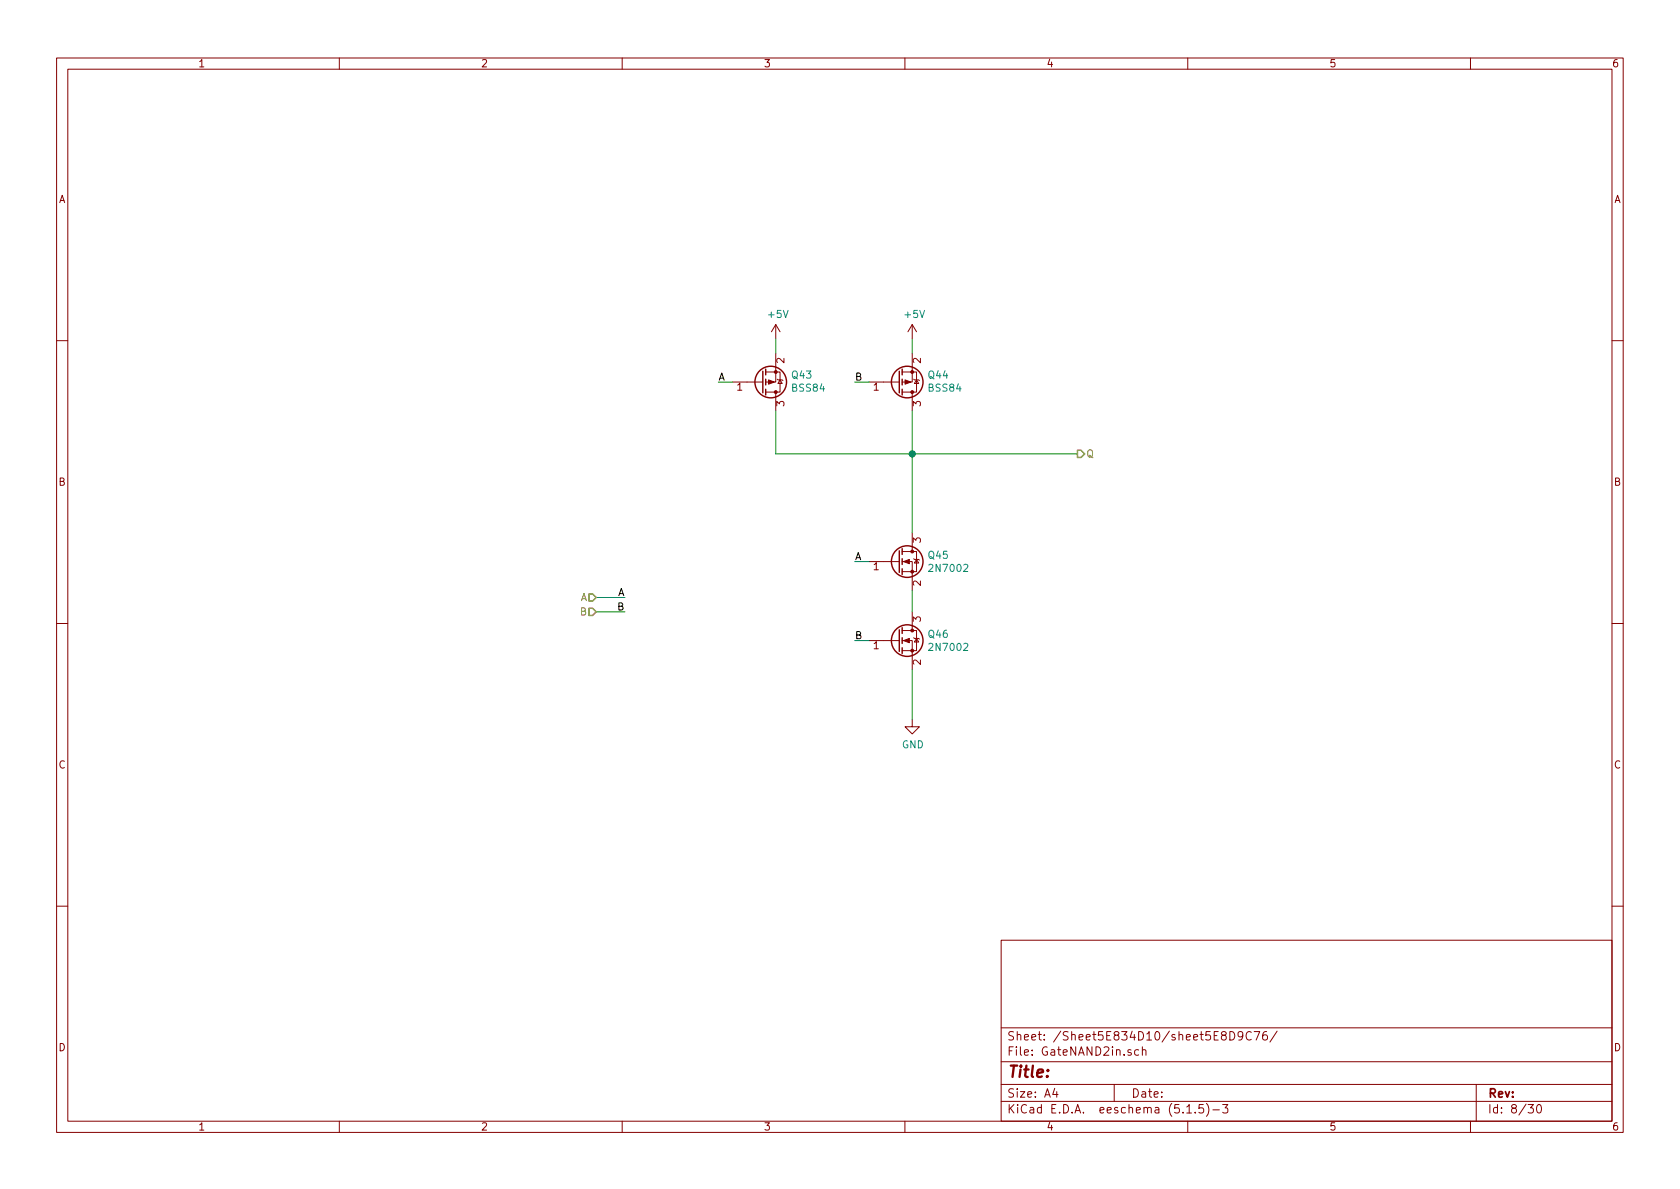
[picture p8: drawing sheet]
<svg xmlns="http://www.w3.org/2000/svg" width="297mm" height="210mm" viewBox="0 0 297 210" stroke-linecap="round" stroke-linejoin="round" font-family="sans-serif">
<g fill="none" stroke="#840000" stroke-width=".18">
<path d="M10 10.3h277v189.9h-277zM12 12.2h273v186.1h-273zM60 10.3v1.9M110 10.3v1.9M160 10.3v1.9M210 10.3v1.9M260 10.3v1.9M137.2 57.4l-.8 1.3M137.2 57.4v2.5M137.2 57.4l.7 1.3M161.3 57.4v2.5M161.3 57.4l-.8 1.3"/>
<path d="M161.3 57.4l.8 1.3M10 60.2h2M129.5 67.6h5.4M135.4 65.8h2.5v3.5h-2.5M137.2 62.5v5.1h-1.8M137.2 69.3v3.3M137.4 67.1l.1 .1h.8l.1 .1M137.9 67.2l.4 .6h-.8zM153.7 67.6h5.3M159.5 65.8h2.6v3.5h-2.6M161.3 62.5v5.1h-1.8M161.3 69.3v3.3"/>
<path d="M161.5 67.1l.2 .1h.7l.2 .1M162.1 67.2l.3 .6h-.7zM285 60.2h2M153.7 99.3h5.3M159.5 99.3h1.8v5.1M159.5 97.5h2.6v3.6h-2.6M161.3 94.2v3.3M161.5 98.8l.2 .1h.7l.2 .2M162.1 98.9l.3 .7h-.7zM10 110.3h2M153.7 113.3h5.3M159.5 113.3h1.8v5.1"/>
<path d="M159.5 111.5h2.6v3.6h-2.6M161.3 108.2v3.3M161.5 112.8l.2 .1h.7l.2 .1M162.1 112.9l.3 .6h-.7zM285 110.3h2M161.3 127.2v1.3h1.3l-1.3 1.3-1.3-1.3h1.3M10 160.2h2M177 166.3h108v32h-108zM285 160.2h2M60 198.3v1.9M110 198.3v1.9M160 198.3v1.9"/>
<path d="M177 194.8h108M177 191.8h108M177 187.8h108M177 181.8h108M186.5 192.5l-.4 1h1M186.8 193v1M197 191.8v3M201.3 185.7l-.4-.1-.3 .3 .1 .6 .2 .1 .4-.1M202 185.7l.2-.1 .3 .1 .1 .9M202 185.1v1.5M209.8 195.8l.5-.5v1.5M209.8 196.8h.9"/>
<path d="M210 198.3v1.9M211.3 196.7v.1M212.8 195.3h-.8v.7l.2-.1 .5 .1 .1 .2v.5l-.3 .1-.5-.1M213.3 195.1a1.71 1.71 0 0 1 0 2.3M214.5 196.3h1.1M216.2 195.3h.9l-.5 .6 .4 .1v.7l-.2 .1-.6-.1M217.4 182.4a.76 .76 0 0 1 .9 .8 .76 .76 0 0 1-.9 .7zM219.7 183.1l-.1 .2a.48 .48 0 0 1-.7-.1v-.6a.48 .48 0 0 1 .7-.1l.1 .1a1.19 1.19 0 0 1-.2 1.2l-.5 .1M221.2 182.6a.59 .59 0 0 0-.7 0 .59 .59 0 0 0-.2 .7 .56 .56 0 0 0 .3 .5 .56 .56 0 0 0 .6 0M221.7 182.4h1l-.6 1.5M224 182.4a.59 .59 0 0 0-.8 .7l.1 .7 .2 .1 .5-.1 .1-.5-.1-.2-.5-.1-.3 .3M225.8 182.3l-1.3 2"/>
<path d="M260 198.3v1.9M261 191.8v6.5M270.2 195.3h.9l-.5 .6 .4 .1v.7l-.2 .1-.6-.1M271.8 195.5l.4-.2a.94 .94 0 0 1 0 1.5 .79 .79 0 0 1-.4-1.3z"/>
</g>
<g fill="none" stroke="#840000" stroke-width=".25">
<path d="M134.9 65.7v3.8M135.4 65.3v1M135.4 67.1v1M135.4 68.8v1M159 65.7v3.8M159.5 65.3v1M159.5 67.1v1M159.5 68.8v1M159 97.4v3.8M159.5 97v1M159.5 98.8v1M159 111.4v3.8"/>
<path d="M159.5 100.6v1M159.5 111v1M159.5 112.8v1M159.5 114.5v1.1"/>
<circle cx="136.3" cy="67.6" r="2.79"/>
<circle cx="160.4" cy="67.6" r="2.79"/>
<circle cx="160.4" cy="99.3" r="2.79"/>
<circle cx="160.4" cy="113.3" r="2.79"/>
</g>
<g fill="#840000" stroke="#840000" stroke-width=".18">
<path d="M160 67.2l1 .4-1 .3z"/>
<path d="M135.9 67.2l1 .4-1 .3z"/>
<path d="M159.8 99.3l1-.4v.8z"/>
<path d="M159.8 113.3l1-.4v.8z"/>
<circle cx="161.3" cy="65.8" r=".25"/>
<circle cx="161.3" cy="69.3" r=".25"/>
<circle cx="137.2" cy="65.8" r=".25"/>
<circle cx="137.2" cy="69.3" r=".25"/>
<circle cx="161.3" cy="101.1" r=".25"/>
<circle cx="161.3" cy="97.5" r=".25"/>
<circle cx="161.3" cy="115.1" r=".25"/>
<circle cx="161.3" cy="111.5" r=".25"/>
</g>
<path d="M137.2 59.9v2.6M161.3 59.9v2.6M127 67.6h2.5M137.2 72.6v7.7h53.3M151.1 67.6h2.6M161.3 72.6v21.6M151.1 99.3h2.6M105.4 108.2h5.1M105.4 105.7h5.1M151.1 113.3h2.6M161.3 104.4v3.8M161.3 118.4v8.8" fill="none" stroke="#008400" stroke-width=".18"/>
<path d="M190.5 79.6h.6l.7 .7-.7 .6h-.6zM104.1 107.6h.7l.6 .6-.6 .6h-.7zM104.1 105h.7l.6 .7-.6 .6h-.7z" fill="none" stroke="#848400" stroke-width=".25"/>
<circle cx="161.3" cy="80.3" r=".51" fill="#008400" stroke="#008400" stroke-width=".25"/>
<text font-size="2.8" fill="#840000" x="178" y="190.5">Title:</text>
<g font-size="2.1" fill="#840000">
<text x="178" y="184">Sheet: /Sheet5E834D10/sheet5E8D9C76/</text>
<text x="178" y="186.7">File: GateNAND2in.sch</text>
<text x="178" y="196.9">KiCad E.D.A. eeschema (5.1.5)-3</text>
<text x="178" y="194.1">Size: A4</text>
<text x="200" y="194.1">Date:</text>
<text x="263" y="194.1">Rev:</text>
<text x="263" y="196.9">Id: 8/30</text>
</g>
<g font-size="1.8" fill="#840000">
<text x="35" y="11.9">1</text>
<text x="85" y="11.9">2</text>
<text x="135" y="11.9">3</text>
<text x="185" y="11.9">4</text>
<text x="235" y="11.9">5</text>
<text x="285" y="11.9">6</text>
<text x="10.4" y="35.9">A</text>
<text x="285.4" y="35.9">A</text>
<text x="138.7" y="64.2" transform="rotate(-90 138.7 64.2)">2</text>
<text x="162.8" y="64.2" transform="rotate(-90 162.8 64.2)">2</text>
<text x="130.3" y="69.1">1</text>
<text x="138.7" y="71.9" transform="rotate(-90 138.7 71.9)">3</text>
<text x="154.5" y="69.1">1</text>
<text x="162.8" y="71.9" transform="rotate(-90 162.8 71.9)">3</text>
<text x="10.4" y="85.9">B</text>
<text x="285.4" y="85.9">B</text>
<text x="162.8" y="96" transform="rotate(-90 162.8 96)">3</text>
<text x="154.5" y="100.8">1</text>
<text x="162.8" y="103.6" transform="rotate(-90 162.8 103.6)">2</text>
<text x="162.8" y="110" transform="rotate(-90 162.8 110)">3</text>
<text x="154.5" y="114.8">1</text>
<text x="162.8" y="117.6" transform="rotate(-90 162.8 117.6)">2</text>
<text x="10.4" y="135.9">C</text>
<text x="285.4" y="135.9">C</text>
<text x="10.4" y="185.9">D</text>
<text x="285.4" y="185.9">D</text>
<text x="35" y="199.9">1</text>
<text x="85" y="199.9">2</text>
<text x="135" y="199.9">3</text>
<text x="185" y="199.9">4</text>
<text x="235" y="199.9">5</text>
<text x="285" y="199.9">6</text>
</g>
<g font-size="1.8" fill="#008484">
<text x="135.9" y="56.2">+5V</text>
<text x="160.1" y="56.2">+5V</text>
<text x="140.1" y="66.9">Q43</text>
<text x="140.1" y="69.3">BSS84</text>
<text x="164.2" y="66.9">Q44</text>
<text x="164.3" y="69.3">BSS84</text>
<text x="164.2" y="98.8">Q45</text>
<text x="164.6" y="101.1">2N7002</text>
<text x="164.2" y="112.8">Q46</text>
<text x="164.6" y="115.1">2N7002</text>
<text x="159.5" y="132.3">GND</text>
</g>
<g font-size="1.8">
<text x="127" y="67.3">A</text>
<text x="151.1" y="67.3">B</text>
<text x="151.1" y="99.1">A</text>
<text x="109.2" y="107.9">B</text>
<text x="109.2" y="105.4">A</text>
<text x="151.1" y="113">B</text>
</g>
<g font-size="1.8" fill="#848400">
<text x="192" y="80.9">Q</text>
<text x="102.6" y="106.3">A</text>
<text x="102.6" y="108.8">B</text>
</g>
</svg>
